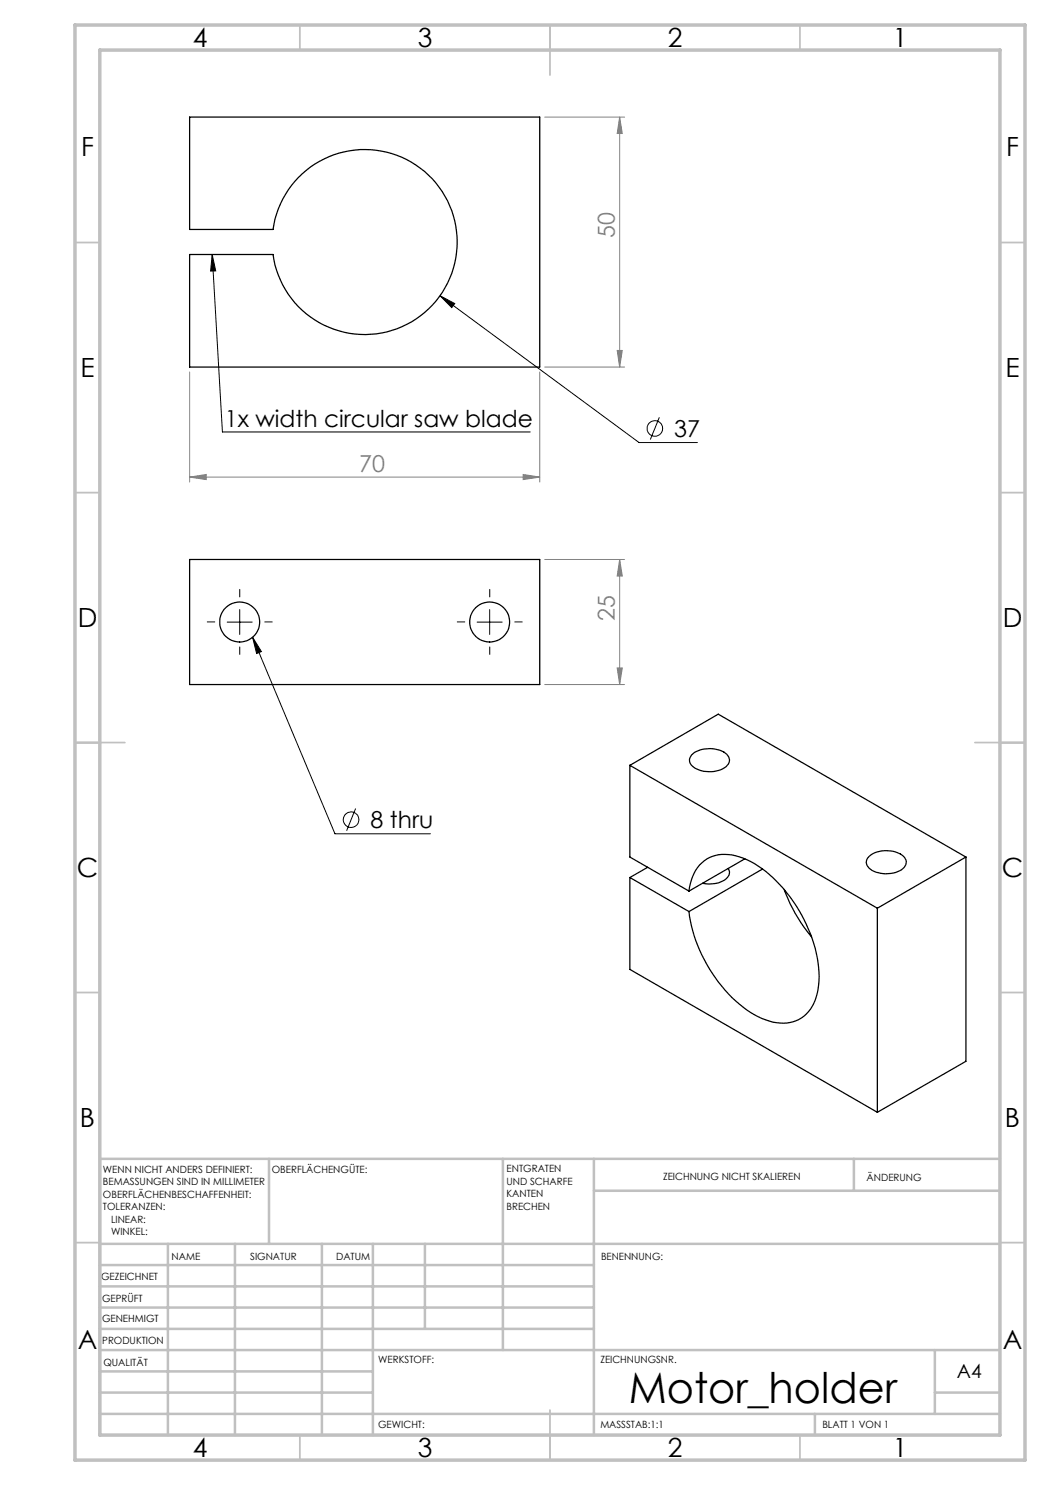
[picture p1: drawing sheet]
<svg xmlns="http://www.w3.org/2000/svg" width="210mm" height="297mm" viewBox="0 0 210 297" stroke-linecap="round" stroke-linejoin="round" font-family="sans-serif">
<g fill="none" stroke="#000" stroke-width=".2">
<path d="M42.4 50.9l2.1 35.5h61.5M42.4 50.9l.7 3.3h-1zM88 59.2l2.9 1.5-.6 .8zM88 59.2l39.8 29.3h11.7M131.9 83.5l-1.8 4.4M45.4 124.4h5M47.9 121.9v5M50.5 127.5l16.5 39.3h19.1M50.5 127.5l1.8 2.8-1 .4zM95.4 124.4h5M97.9 121.9v5M71.1 161.7l-1.8 4.5"/>
<circle cx="131" cy="85.7" r="1.56"/>
<circle cx="70.2" cy="163.9" r="1.56"/>
</g>
<g fill="none" stroke="#808080" stroke-width=".2">
<path d="M108.9 23.4h16M123.9 23.4l.6 3.3h-1.1zM123.9 23.4v50M37.9 74.4v22M107.9 74.4v22M108.9 73.4h16M123.4 70.1h1.1l-.6 3.3zM37.9 95.4l3.3-.5v1zM37.9 95.4h70M104.6 94.9l3.3 .5-3.3 .5zM108.9 111.9h16M123.9 111.9l.6 3.3h-1.1z"/>
<path d="M123.9 111.9v25M108.9 136.9h16M123.4 133.6h1.1l-.6 3.3z"/>
</g>
<path d="M48 119.4v-1.5M98 119.4v-1.5M43 124.4h-1.5M48 129.4v1.5M53 124.4h1.5M93 124.4h-1.5M98 129.4v1.5M103 124.4h1.5" fill="none" stroke="#000" stroke-width=".2" stroke-dasharray="15.2 1.3 1.3 1.3"/>
<g fill="none" stroke="#c0c0c0" stroke-width=".35">
<path d="M60 5v5M110 5v10M160 5v5M15 48.5h5M200 48.5h5M15 98.5h5M200 98.5h5M15 148.5h10M195 148.5h10M15 198.5h5M200 198.5h5M15 248.5h5"/>
<path d="M200 248.5h5M60 287v5M110 282v10M160 287v5"/>
</g>
<g fill="none" stroke="#c0c0c0" stroke-width=".5">
<path d="M53.8 231.8v17M100.6 231.8v38.2M118.8 231.8v55.2M118.8 238.2h81.2M170.8 231.8v6.4M200 231.8h-180v55.2M20 248.8h180M20 257.3h98.8M20 253h98.8M33.6 248.8v38.2M47 248.8v38.2M64.4 248.8v38.2"/>
<path d="M74.6 248.8v38.2M85 248.8v17M20 265.8h98.8M20 261.5h98.8M20 278.5h54.6M20 274.3h54.6M20 270h180M187 278.5h13M187 270v12.8M20 282.8h180M163 282.8v4.2"/>
</g>
<path d="M15 5h190v287h-190zM20 10h180v277h-180z" fill="none" stroke="#c0c0c0" stroke-width=".7"/>
<path d="M88 59.2l2.9 1.5-.6 .8zM42.4 50.9l.7 3.3h-1zM50.5 127.5l1.8 2.8-1 .4z" fill="#000"/>
<g fill="#808080">
<path d="M37.9 95.4l3.3-.5v1zM104.6 94.9l3.3 .5-3.3 .5z"/>
<path d="M123.9 23.4l.6 3.3h-1.1zM123.4 70.1h1.1l-.6 3.3zM123.9 111.9l.6 3.3h-1.1zM123.4 133.6h1.1l-.6 3.3z"/>
</g>
<g fill="none" stroke="#000" stroke-width=".25">
<path d="M37.9 23.4h70v50h-70v-22.5h16.7a18.5 18.5 0 0 0 28.3 13.1 18.5 18.5 0 0 0 0-31.2 18.5 18.5 0 0 0-28.3 13.1h-16.7zM37.9 111.9h70v25h-70zM126 153.1l49.5 28.5M126 153.1l17.7-10.3 49.5 28.6M126 153.1v18.3l11.8 6.8M138.3 151a5.8 5.8 0 0 1 7-.2 1.63 1.63 0 0 1-.4 2.8 5.8 5.8 0 0 1-6.7-.6l-.3-.6v-.6zM126 175.5v18.4l49.5 28.6M126 175.5l11.8 6.8M129.5 173.5l-3.5 2M137.8 178.2a7.8 7.8 0 0 1 4.7-6.9 10 10 0 0 1 8.4 1.4 29 29 0 0 1 12.9 22.6 9.9 9.9 0 0 1-3 7.9 7.6 7.6 0 0 1-7.7 .8 23.9 23.9 0 0 1-11.2-10.2 27.9 27.9 0 0 1-4.1-11.5M145.7 173.7a1.72 1.72 0 0 1-1.2 2.5 6.4 6.4 0 0 1-4 .5M149 171.8l-11.2 6.4"/>
<path d="M152.5 173.8l-14.7 8.5M156.8 177.9a31.7 31.7 0 0 0 5.5 9.5M174 171.2a5.7 5.7 0 0 1 6.9 .3 1.75 1.75 0 0 1-1 2.7 6 6 0 0 1-6.1-.6 1.52 1.52 0 0 1 .2-2.4zM193.2 171.4l-17.7 10.2M193.2 171.4v40.9l-17.7 10.2M175.5 181.6v40.9"/>
<circle cx="47.9" cy="124.4" r="4"/>
<circle cx="97.9" cy="124.4" r="4"/>
</g>
<text font-size="8.5" x="125.8" y="280.6">Motor_holder</text>
<g font-size="5.3">
<text x="38.5" y="9.5">4</text>
<text x="83.5" y="9.5">3</text>
<text x="133.6" y="9.5">2</text>
<text x="178.6" y="9.5">1</text>
<text x="16.2" y="31.2">F</text>
<text x="201.2" y="31.2">F</text>
<text x="16.1" y="75.5">E</text>
<text x="201.1" y="75.5">E</text>
<text x="15.5" y="125.5">D</text>
<text x="200.5" y="125.5">D</text>
<text x="15.4" y="175.5">C</text>
<text x="200.4" y="175.5">C</text>
<text x="16" y="225.5">B</text>
<text x="201" y="225.5">B</text>
<text x="15.5" y="269.7">A</text>
<text x="200.5" y="269.7">A</text>
<text x="38.5" y="291.5">4</text>
<text x="83.5" y="291.5">3</text>
<text x="133.6" y="291.5">2</text>
<text x="178.6" y="291.5">1</text>
</g>
<g font-size="4.7" fill="#808080">
<text x="122.9" y="47.6" transform="rotate(-90 122.9 47.6)">50</text>
<text x="71.8" y="94.4">70</text>
<text x="122.9" y="124.3" transform="rotate(-90 122.9 124.3)">25</text>
</g>
<g font-size="4.7">
<text x="45" y="85.3">1x width circular saw blade</text>
<text x="134.9" y="87.4">37</text>
<text x="74.1" y="165.7">8 thru</text>
</g>
<text font-size="3.9" x="191.4" y="275.6">A4</text>
<g font-size="2">
<text x="20.6" y="234.6">WENN NICHT ANDERS DEFINIERT:</text>
<text x="20.6" y="237.1">BEMASSUNGEN SIND IN MILLIMETER</text>
<text x="20.6" y="239.6">OBERFLÄCHENBESCHAFFENHEIT:</text>
<text x="54.4" y="234.6">OBERFLÄCHENGÜTE:</text>
<text x="101.3" y="234.5">ENTGRATEN</text>
<text x="101.3" y="237">UND SCHARFE</text>
<text x="101.3" y="239.5">KANTEN</text>
<text x="132.6" y="236">ZEICHNUNG NICHT SKALIEREN</text>
<text x="173.3" y="236.2">ÄNDERUNG</text>
<text x="20.6" y="242.1">TOLERANZEN:</text>
<text x="22.2" y="244.6">LINEAR:</text>
<text x="101.3" y="242">BRECHEN</text>
<text x="22.2" y="247.1">WINKEL:</text>
<text x="34.3" y="252">NAME</text>
<text x="50" y="251.9">SIGNATUR</text>
<text x="67.2" y="251.9">DATUM</text>
<text x="120.2" y="251.9">BENENNUNG:</text>
<text x="20.2" y="256.1">GEZEICHNET</text>
<text x="20.4" y="260.3">GEPRÜFT</text>
<text x="20.4" y="264.4">GENEHMIGT</text>
<text x="20.5" y="268.8">PRODUKTION</text>
<text x="20.7" y="273.1">QUALITÄT</text>
<text x="75.6" y="272.5">WERKSTOFF:</text>
<text x="120.1" y="272.5">ZEICHNUNGSNR.</text>
<text x="75.6" y="285.5">GEWICHT:</text>
<text x="120.1" y="285.6">MASSSTAB:1:1</text>
<text x="164.5" y="285.6">BLATT 1 VON 1</text>
</g>
</svg>
